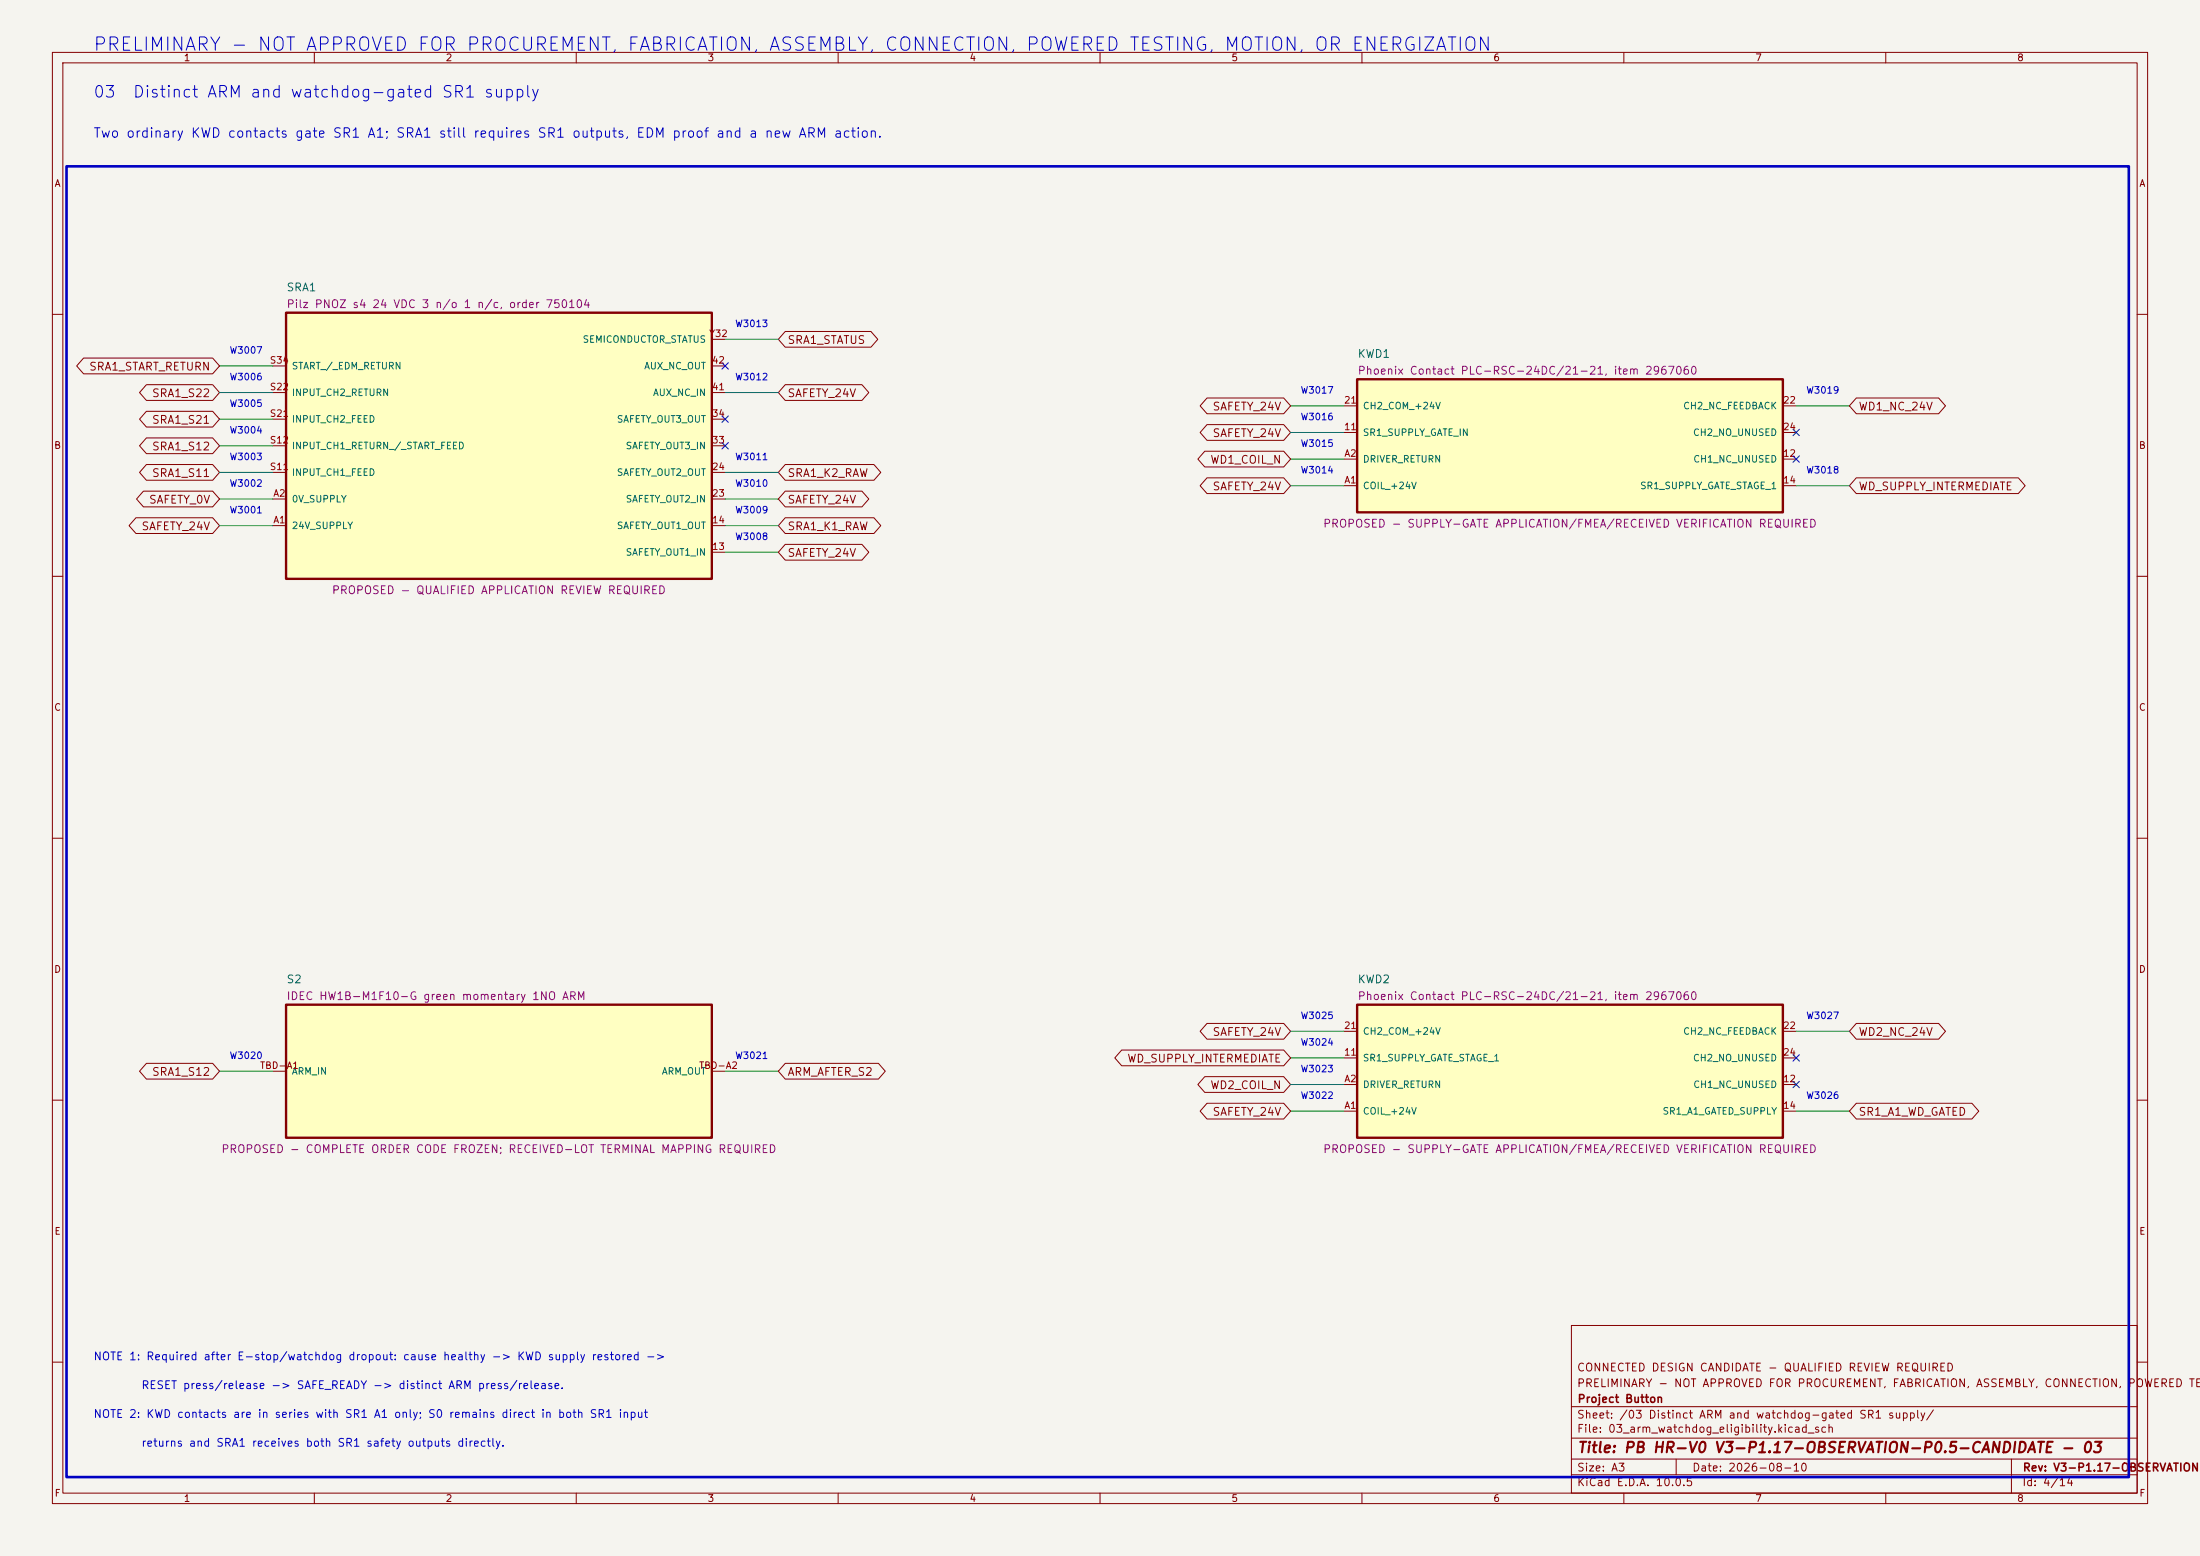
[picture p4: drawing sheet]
(kicad_sch
 (version 20250114) (generator "eeschema") (generator_version "10.0") (paper "A3")
 (title_block (title "PB HR-V0 V3-P1.17-OBSERVATION-P0.5-CANDIDATE - 03") (date "2026-08-10") (rev "V3-P1.17-OBSERVATION-P0.5-CANDIDATE")
  (company "Project Button") (comment 1 "PRELIMINARY - NOT APPROVED FOR PROCUREMENT, FABRICATION, ASSEMBLY, CONNECTION, POWERED TESTING, MOTION, OR ENERGIZATION") (comment 2 "CONNECTED DESIGN CANDIDATE - QUALIFIED REVIEW REQUIRED"))
 (lib_symbols (symbol "PBV3:SRA1"
   (pin_names (offset 1.016)) (exclude_from_sim no) (in_bom yes) (on_board yes)
   (property "Reference" "SRA1" (at -40.64 -29.40 0) (effects (font (size 1.50 1.50)) (justify left bottom)))
   (property "Value" "Pilz PNOZ s4 24 VDC 3 n/o 1 n/c, order 750104" (at 0.00 0.00 0) (effects (font (size 1.50 1.50)) (hide yes)))
   (property "Footprint" "" (at 0.00 0.00 0) (effects (font (size 1.50 1.50)) (hide yes)))
   (property "Datasheet" "https://www.pilz.com/en-INT/eshop/product/750104" (at 0.00 0.00 0) (effects (font (size 1.50 1.50)) (hide yes)))
   (property "Description" "Final ARM and external-device-monitoring relay. Mode: short-cross detection plus monitored start on falling edge; seal and inspect selector with power removed." (at 0.00 0.00 0) (effects (font (size 1.50 1.50)) (hide yes)))
   (property "Status" "PROPOSED - QUALIFIED APPLICATION REVIEW REQUIRED" (at 0.00 28.40 0) (effects (font (size 1.50 1.50)) (justify bottom)))
   (property "Evidence" "Pilz operating manual 21396-EN-23; PDF metadata 2026-06-17; portal file 2026-06-22; SHA-256 4B6E4768CEFAEDAF54F006347D32A8A04964B59A16F3616D8AC43698D3626BB4; terminals and timing rechecked 2026-08-08." (at 0.00 0.00 0) (effects (font (size 1.50 1.50)) (hide yes)))
   (property "Display" "Pilz PNOZ s4 24 VDC 3 n/o 1 n/c, order 750104" (at -40.64 -26.20 0) (effects (font (size 1.50 1.50)) (justify left bottom)))
   (symbol "SRA1_0_1"
    (rectangle (start -40.64 -25.40) (end 40.64 25.40) (stroke (width 0.45) (type solid)) (fill (type background))))
   (symbol "SRA1_1_1" (pin passive line (at -43.18 -15.24 0) (length 2.54) (name "24V SUPPLY" (effects (font (size 1.27 1.27)))) (number "A1" (effects (font (size 1.27 1.27))))) (pin passive line (at -43.18 -10.16 0) (length 2.54) (name "0V SUPPLY" (effects (font (size 1.27 1.27)))) (number "A2" (effects (font (size 1.27 1.27))))) (pin passive line (at -43.18 -5.08 0) (length 2.54) (name "INPUT CH1 FEED" (effects (font (size 1.27 1.27)))) (number "S11" (effects (font (size 1.27 1.27))))) (pin passive line (at -43.18 0.00 0) (length 2.54) (name "INPUT CH1 RETURN / START FEED" (effects (font (size 1.27 1.27)))) (number "S12" (effects (font (size 1.27 1.27))))) (pin passive line (at -43.18 5.08 0) (length 2.54) (name "INPUT CH2 FEED" (effects (font (size 1.27 1.27)))) (number "S21" (effects (font (size 1.27 1.27))))) (pin passive line (at -43.18 10.16 0) (length 2.54) (name "INPUT CH2 RETURN" (effects (font (size 1.27 1.27)))) (number "S22" (effects (font (size 1.27 1.27))))) (pin passive line (at -43.18 15.24 0) (length 2.54) (name "START / EDM RETURN" (effects (font (size 1.27 1.27)))) (number "S34" (effects (font (size 1.27 1.27))))) (pin passive line (at 43.18 -20.32 180) (length 2.54) (name "SAFETY OUT1 IN" (effects (font (size 1.27 1.27)))) (number "13" (effects (font (size 1.27 1.27))))) (pin passive line (at 43.18 -15.24 180) (length 2.54) (name "SAFETY OUT1 OUT" (effects (font (size 1.27 1.27)))) (number "14" (effects (font (size 1.27 1.27))))) (pin passive line (at 43.18 -10.16 180) (length 2.54) (name "SAFETY OUT2 IN" (effects (font (size 1.27 1.27)))) (number "23" (effects (font (size 1.27 1.27))))) (pin passive line (at 43.18 -5.08 180) (length 2.54) (name "SAFETY OUT2 OUT" (effects (font (size 1.27 1.27)))) (number "24" (effects (font (size 1.27 1.27))))) (pin passive line (at 43.18 0.00 180) (length 2.54) (name "SAFETY OUT3 IN" (effects (font (size 1.27 1.27)))) (number "33" (effects (font (size 1.27 1.27))))) (pin passive line (at 43.18 5.08 180) (length 2.54) (name "SAFETY OUT3 OUT" (effects (font (size 1.27 1.27)))) (number "34" (effects (font (size 1.27 1.27))))) (pin passive line (at 43.18 10.16 180) (length 2.54) (name "AUX NC IN" (effects (font (size 1.27 1.27)))) (number "41" (effects (font (size 1.27 1.27))))) (pin passive line (at 43.18 15.24 180) (length 2.54) (name "AUX NC OUT" (effects (font (size 1.27 1.27)))) (number "42" (effects (font (size 1.27 1.27))))) (pin passive line (at 43.18 20.32 180) (length 2.54) (name "SEMICONDUCTOR STATUS" (effects (font (size 1.27 1.27)))) (number "Y32" (effects (font (size 1.27 1.27))))))
   (embedded_fonts no))
(symbol "PBV3:KWD1"
   (pin_names (offset 1.016)) (exclude_from_sim no) (in_bom yes) (on_board yes)
   (property "Reference" "KWD1" (at -40.64 -16.70 0) (effects (font (size 1.50 1.50)) (justify left bottom)))
   (property "Value" "Phoenix Contact PLC-RSC-24DC/21-21, item 2967060" (at 0.00 0.00 0) (effects (font (size 1.50 1.50)) (hide yes)))
   (property "Footprint" "" (at 0.00 0.00 0) (effects (font (size 1.50 1.50)) (hide yes)))
   (property "Datasheet" "https://www.phoenixcontact.com/en-pc/products/relay-module-plc-rsc-24dc-21-21-2967060?type=pdf" (at 0.00 0.00 0) (effects (font (size 1.50 1.50)) (hide yes)))
   (property "Description" "First ordinary watchdog supply-gate stage. Its 11-14 NO contact is in series with KWD2 before SR1:A1 and is not in an E-stop input loop. A welded or internally bypassed contact can defeat only this diagnostic stage, not bridge S0. Ordinary relay, not force-guided and not safety-rated; no PL/SIL credit. Received terminal identity, 2.5 W steady/0.5 A 5 ms PNOZ supply-load switching, polarity, continuity, wear and fault tests remain open." (at 0.00 0.00 0) (effects (font (size 1.50 1.50)) (hide yes)))
   (property "Status" "PROPOSED - SUPPLY-GATE APPLICATION/FMEA/RECEIVED VERIFICATION REQUIRED" (at 0.00 15.70 0) (effects (font (size 1.50 1.50)) (justify bottom)))
   (property "Evidence" "Official product PDF generated 2026-08-04; data-maintenance date 2026-04-01. Circuit diagram identifies A1/A2, 11-12-14 and 21-22-24; 24 VDC, 18 mA typical, 8 ms pickup, 10 ms release." (at 0.00 0.00 0) (effects (font (size 1.50 1.50)) (hide yes)))
   (property "Display" "Phoenix Contact PLC-RSC-24DC/21-21, item 2967060" (at -40.64 -13.50 0) (effects (font (size 1.50 1.50)) (justify left bottom)))
   (symbol "KWD1_0_1"
    (rectangle (start -40.64 -12.70) (end 40.64 12.70) (stroke (width 0.45) (type solid)) (fill (type background))))
   (symbol "KWD1_1_1" (pin passive line (at -43.18 -7.62 0) (length 2.54) (name "COIL +24V" (effects (font (size 1.27 1.27)))) (number "A1" (effects (font (size 1.27 1.27))))) (pin passive line (at -43.18 -2.54 0) (length 2.54) (name "DRIVER RETURN" (effects (font (size 1.27 1.27)))) (number "A2" (effects (font (size 1.27 1.27))))) (pin passive line (at -43.18 2.54 0) (length 2.54) (name "SR1 SUPPLY GATE IN" (effects (font (size 1.27 1.27)))) (number "11" (effects (font (size 1.27 1.27))))) (pin passive line (at -43.18 7.62 0) (length 2.54) (name "CH2 COM +24V" (effects (font (size 1.27 1.27)))) (number "21" (effects (font (size 1.27 1.27))))) (pin passive line (at 43.18 -7.62 180) (length 2.54) (name "SR1 SUPPLY GATE STAGE 1" (effects (font (size 1.27 1.27)))) (number "14" (effects (font (size 1.27 1.27))))) (pin passive line (at 43.18 -2.54 180) (length 2.54) (name "CH1 NC UNUSED" (effects (font (size 1.27 1.27)))) (number "12" (effects (font (size 1.27 1.27))))) (pin passive line (at 43.18 2.54 180) (length 2.54) (name "CH2 NO UNUSED" (effects (font (size 1.27 1.27)))) (number "24" (effects (font (size 1.27 1.27))))) (pin passive line (at 43.18 7.62 180) (length 2.54) (name "CH2 NC FEEDBACK" (effects (font (size 1.27 1.27)))) (number "22" (effects (font (size 1.27 1.27))))))
   (embedded_fonts no))
(symbol "PBV3:S2"
   (pin_names (offset 1.016)) (exclude_from_sim no) (in_bom yes) (on_board yes)
   (property "Reference" "S2" (at -40.64 -16.70 0) (effects (font (size 1.50 1.50)) (justify left bottom)))
   (property "Value" "IDEC HW1B-M1F10-G green momentary 1NO ARM" (at 0.00 0.00 0) (effects (font (size 1.50 1.50)) (hide yes)))
   (property "Footprint" "" (at 0.00 0.00 0) (effects (font (size 1.50 1.50)) (hide yes)))
   (property "Datasheet" "https://www.idec.com/en-us/switches-indicator-lights/switches-pushbuttons/pushbuttons-pilot-lights/hw-22mm-heavy-duty/hw1b-m1f10-g" (at 0.00 0.00 0) (effects (font (size 1.50 1.50)) (hide yes)))
   (property "Description" "Exact green flush momentary 1NO screw-terminal complete assembly is frozen for ARM, distinct from black RESET. IDEC states that old and redesigned HW assemblies can ship under the same complete order code during the transition that began 2026-06-15, and the live product-page BOM returned no component detail on 2026-08-07. Do not copy legacy or push-in terminal numbers. Record the received design, underside orientation, molded terminal marks and released/pressed continuity before replacing either TBD terminal. The panel shall carry the explicit ARM legend; ARM must actuate and release after every safety dropout." (at 0.00 0.00 0) (effects (font (size 1.50 1.50)) (hide yes)))
   (property "Status" "PROPOSED - COMPLETE ORDER CODE FROZEN; RECEIVED-LOT TERMINAL MAPPING REQUIRED" (at 0.00 15.70 0) (effects (font (size 1.50 1.50)) (justify bottom)))
   (property "Evidence" "IDEC US product page and HW Series Catalog_Screw dated 2026-07-23 plus IDEC HW specification-change notice dated 2026-07-14; live page/BOM rechecked 2026-08-07." (at 0.00 0.00 0) (effects (font (size 1.50 1.50)) (hide yes)))
   (property "Display" "IDEC HW1B-M1F10-G green momentary 1NO ARM" (at -40.64 -13.50 0) (effects (font (size 1.50 1.50)) (justify left bottom)))
   (symbol "S2_0_1"
    (rectangle (start -40.64 -12.70) (end 40.64 12.70) (stroke (width 0.45) (type solid)) (fill (type background))))
   (symbol "S2_1_1" (pin passive line (at -43.18 0.00 0) (length 2.54) (name "ARM IN" (effects (font (size 1.27 1.27)))) (number "TBD-A1" (effects (font (size 1.27 1.27))))) (pin passive line (at 43.18 0.00 180) (length 2.54) (name "ARM OUT" (effects (font (size 1.27 1.27)))) (number "TBD-A2" (effects (font (size 1.27 1.27))))))
   (embedded_fonts no))
(symbol "PBV3:KWD2"
   (pin_names (offset 1.016)) (exclude_from_sim no) (in_bom yes) (on_board yes)
   (property "Reference" "KWD2" (at -40.64 -16.70 0) (effects (font (size 1.50 1.50)) (justify left bottom)))
   (property "Value" "Phoenix Contact PLC-RSC-24DC/21-21, item 2967060" (at 0.00 0.00 0) (effects (font (size 1.50 1.50)) (hide yes)))
   (property "Footprint" "" (at 0.00 0.00 0) (effects (font (size 1.50 1.50)) (hide yes)))
   (property "Datasheet" "https://www.phoenixcontact.com/en-pc/products/relay-module-plc-rsc-24dc-21-21-2967060?type=pdf" (at 0.00 0.00 0) (effects (font (size 1.50 1.50)) (hide yes)))
   (property "Description" "Second ordinary watchdog supply-gate stage. Its 11-14 NO contact completes SR1:A1 supply only after KWD1. A welded or internally bypassed contact can defeat the diagnostic gate but cannot bridge either S0 input contact. Exact terminals follow the official circuit diagram; PNOZ supply inrush/contact duty, received verification and common controller/supply failures remain open. No PL/SIL credit." (at 0.00 0.00 0) (effects (font (size 1.50 1.50)) (hide yes)))
   (property "Status" "PROPOSED - SUPPLY-GATE APPLICATION/FMEA/RECEIVED VERIFICATION REQUIRED" (at 0.00 15.70 0) (effects (font (size 1.50 1.50)) (justify bottom)))
   (property "Evidence" "Official product PDF generated 2026-08-04; data-maintenance date 2026-04-01." (at 0.00 0.00 0) (effects (font (size 1.50 1.50)) (hide yes)))
   (property "Display" "Phoenix Contact PLC-RSC-24DC/21-21, item 2967060" (at -40.64 -13.50 0) (effects (font (size 1.50 1.50)) (justify left bottom)))
   (symbol "KWD2_0_1"
    (rectangle (start -40.64 -12.70) (end 40.64 12.70) (stroke (width 0.45) (type solid)) (fill (type background))))
   (symbol "KWD2_1_1" (pin passive line (at -43.18 -7.62 0) (length 2.54) (name "COIL +24V" (effects (font (size 1.27 1.27)))) (number "A1" (effects (font (size 1.27 1.27))))) (pin passive line (at -43.18 -2.54 0) (length 2.54) (name "DRIVER RETURN" (effects (font (size 1.27 1.27)))) (number "A2" (effects (font (size 1.27 1.27))))) (pin passive line (at -43.18 2.54 0) (length 2.54) (name "SR1 SUPPLY GATE STAGE 1" (effects (font (size 1.27 1.27)))) (number "11" (effects (font (size 1.27 1.27))))) (pin passive line (at -43.18 7.62 0) (length 2.54) (name "CH2 COM +24V" (effects (font (size 1.27 1.27)))) (number "21" (effects (font (size 1.27 1.27))))) (pin passive line (at 43.18 -7.62 180) (length 2.54) (name "SR1 A1 GATED SUPPLY" (effects (font (size 1.27 1.27)))) (number "14" (effects (font (size 1.27 1.27))))) (pin passive line (at 43.18 -2.54 180) (length 2.54) (name "CH1 NC UNUSED" (effects (font (size 1.27 1.27)))) (number "12" (effects (font (size 1.27 1.27))))) (pin passive line (at 43.18 2.54 180) (length 2.54) (name "CH2 NO UNUSED" (effects (font (size 1.27 1.27)))) (number "24" (effects (font (size 1.27 1.27))))) (pin passive line (at 43.18 7.62 180) (length 2.54) (name "CH2 NC FEEDBACK" (effects (font (size 1.27 1.27)))) (number "22" (effects (font (size 1.27 1.27))))))
   (embedded_fonts no)))
 (text "PRELIMINARY - NOT APPROVED FOR PROCUREMENT, FABRICATION, ASSEMBLY, CONNECTION, POWERED TESTING, MOTION, OR ENERGIZATION" (exclude_from_sim no) (at 17.78 10.16 0) (effects (font (size 2.54 2.54)) (justify left bottom))) (text "03  Distinct ARM and watchdog-gated SR1 supply" (exclude_from_sim no) (at 17.78 19.05 0) (effects (font (size 2.20 2.20)) (justify left bottom))) (text "Two ordinary KWD contacts gate SR1 A1; SRA1 still requires SR1 outputs, EDM proof and a new ARM action." (exclude_from_sim no) (at 17.78 26.67 0) (effects (font (size 1.80 1.80)) (justify left bottom))) (rectangle (start 12.70 31.75) (end 406.40 281.94) (stroke (width 0.50) (type solid)) (fill (type none))) (wire (pts (xy 52.07 100.33) (xy 41.91 100.33)) (stroke (width 0) (type default)))
(global_label "SAFETY_24V" (shape bidirectional) (at 41.91 100.33 180) (fields_autoplaced yes) (effects (font (size 1.50 1.50)) (justify right))
    (property "Intersheetrefs" "${INTERSHEET_REFS}" (at 41.91 102.87 0) (effects (font (size 1.27 1.27)) (hide yes))))
(text "W3001" (exclude_from_sim no) (at 46.99 98.33 0) (effects (font (size 1.27 1.27)) (justify bottom)))
(wire (pts (xy 52.07 95.25) (xy 41.91 95.25)) (stroke (width 0) (type default)))
(global_label "SAFETY_0V" (shape bidirectional) (at 41.91 95.25 180) (fields_autoplaced yes) (effects (font (size 1.50 1.50)) (justify right))
    (property "Intersheetrefs" "${INTERSHEET_REFS}" (at 41.91 97.79 0) (effects (font (size 1.27 1.27)) (hide yes))))
(text "W3002" (exclude_from_sim no) (at 46.99 93.25 0) (effects (font (size 1.27 1.27)) (justify bottom)))
(wire (pts (xy 52.07 90.17) (xy 41.91 90.17)) (stroke (width 0) (type default)))
(global_label "SRA1_S11" (shape bidirectional) (at 41.91 90.17 180) (fields_autoplaced yes) (effects (font (size 1.50 1.50)) (justify right))
    (property "Intersheetrefs" "${INTERSHEET_REFS}" (at 41.91 92.71 0) (effects (font (size 1.27 1.27)) (hide yes))))
(text "W3003" (exclude_from_sim no) (at 46.99 88.17 0) (effects (font (size 1.27 1.27)) (justify bottom)))
(wire (pts (xy 52.07 85.09) (xy 41.91 85.09)) (stroke (width 0) (type default)))
(global_label "SRA1_S12" (shape bidirectional) (at 41.91 85.09 180) (fields_autoplaced yes) (effects (font (size 1.50 1.50)) (justify right))
    (property "Intersheetrefs" "${INTERSHEET_REFS}" (at 41.91 87.63 0) (effects (font (size 1.27 1.27)) (hide yes))))
(text "W3004" (exclude_from_sim no) (at 46.99 83.09 0) (effects (font (size 1.27 1.27)) (justify bottom)))
(wire (pts (xy 52.07 80.01) (xy 41.91 80.01)) (stroke (width 0) (type default)))
(global_label "SRA1_S21" (shape bidirectional) (at 41.91 80.01 180) (fields_autoplaced yes) (effects (font (size 1.50 1.50)) (justify right))
    (property "Intersheetrefs" "${INTERSHEET_REFS}" (at 41.91 82.55 0) (effects (font (size 1.27 1.27)) (hide yes))))
(text "W3005" (exclude_from_sim no) (at 46.99 78.01 0) (effects (font (size 1.27 1.27)) (justify bottom)))
(wire (pts (xy 52.07 74.93) (xy 41.91 74.93)) (stroke (width 0) (type default)))
(global_label "SRA1_S22" (shape bidirectional) (at 41.91 74.93 180) (fields_autoplaced yes) (effects (font (size 1.50 1.50)) (justify right))
    (property "Intersheetrefs" "${INTERSHEET_REFS}" (at 41.91 77.47 0) (effects (font (size 1.27 1.27)) (hide yes))))
(text "W3006" (exclude_from_sim no) (at 46.99 72.93 0) (effects (font (size 1.27 1.27)) (justify bottom)))
(wire (pts (xy 52.07 69.85) (xy 41.91 69.85)) (stroke (width 0) (type default)))
(global_label "SRA1_START_RETURN" (shape bidirectional) (at 41.91 69.85 180) (fields_autoplaced yes) (effects (font (size 1.50 1.50)) (justify right))
    (property "Intersheetrefs" "${INTERSHEET_REFS}" (at 41.91 72.39 0) (effects (font (size 1.27 1.27)) (hide yes))))
(text "W3007" (exclude_from_sim no) (at 46.99 67.85 0) (effects (font (size 1.27 1.27)) (justify bottom)))
(wire (pts (xy 138.43 105.41) (xy 148.59 105.41)) (stroke (width 0) (type default)))
(global_label "SAFETY_24V" (shape bidirectional) (at 148.59 105.41 0) (fields_autoplaced yes) (effects (font (size 1.50 1.50)) (justify left))
    (property "Intersheetrefs" "${INTERSHEET_REFS}" (at 148.59 107.95 0) (effects (font (size 1.27 1.27)) (hide yes))))
(text "W3008" (exclude_from_sim no) (at 143.51 103.41 0) (effects (font (size 1.27 1.27)) (justify bottom)))
(wire (pts (xy 138.43 100.33) (xy 148.59 100.33)) (stroke (width 0) (type default)))
(global_label "SRA1_K1_RAW" (shape bidirectional) (at 148.59 100.33 0) (fields_autoplaced yes) (effects (font (size 1.50 1.50)) (justify left))
    (property "Intersheetrefs" "${INTERSHEET_REFS}" (at 148.59 102.87 0) (effects (font (size 1.27 1.27)) (hide yes))))
(text "W3009" (exclude_from_sim no) (at 143.51 98.33 0) (effects (font (size 1.27 1.27)) (justify bottom)))
(wire (pts (xy 138.43 95.25) (xy 148.59 95.25)) (stroke (width 0) (type default)))
(global_label "SAFETY_24V" (shape bidirectional) (at 148.59 95.25 0) (fields_autoplaced yes) (effects (font (size 1.50 1.50)) (justify left))
    (property "Intersheetrefs" "${INTERSHEET_REFS}" (at 148.59 97.79 0) (effects (font (size 1.27 1.27)) (hide yes))))
(text "W3010" (exclude_from_sim no) (at 143.51 93.25 0) (effects (font (size 1.27 1.27)) (justify bottom)))
(wire (pts (xy 138.43 90.17) (xy 148.59 90.17)) (stroke (width 0) (type default)))
(global_label "SRA1_K2_RAW" (shape bidirectional) (at 148.59 90.17 0) (fields_autoplaced yes) (effects (font (size 1.50 1.50)) (justify left))
    (property "Intersheetrefs" "${INTERSHEET_REFS}" (at 148.59 92.71 0) (effects (font (size 1.27 1.27)) (hide yes))))
(text "W3011" (exclude_from_sim no) (at 143.51 88.17 0) (effects (font (size 1.27 1.27)) (justify bottom)))
(no_connect (at 138.43 85.09))
(no_connect (at 138.43 80.01))
(wire (pts (xy 138.43 74.93) (xy 148.59 74.93)) (stroke (width 0) (type default)))
(global_label "SAFETY_24V" (shape bidirectional) (at 148.59 74.93 0) (fields_autoplaced yes) (effects (font (size 1.50 1.50)) (justify left))
    (property "Intersheetrefs" "${INTERSHEET_REFS}" (at 148.59 77.47 0) (effects (font (size 1.27 1.27)) (hide yes))))
(text "W3012" (exclude_from_sim no) (at 143.51 72.93 0) (effects (font (size 1.27 1.27)) (justify bottom)))
(no_connect (at 138.43 69.85))
(wire (pts (xy 138.43 64.77) (xy 148.59 64.77)) (stroke (width 0) (type default)))
(global_label "SRA1_STATUS" (shape bidirectional) (at 148.59 64.77 0) (fields_autoplaced yes) (effects (font (size 1.50 1.50)) (justify left))
    (property "Intersheetrefs" "${INTERSHEET_REFS}" (at 148.59 67.31 0) (effects (font (size 1.27 1.27)) (hide yes))))
(text "W3013" (exclude_from_sim no) (at 143.51 62.77 0) (effects (font (size 1.27 1.27)) (justify bottom))) (wire (pts (xy 256.54 92.71) (xy 246.38 92.71)) (stroke (width 0) (type default)))
(global_label "SAFETY_24V" (shape bidirectional) (at 246.38 92.71 180) (fields_autoplaced yes) (effects (font (size 1.50 1.50)) (justify right))
    (property "Intersheetrefs" "${INTERSHEET_REFS}" (at 246.38 95.25 0) (effects (font (size 1.27 1.27)) (hide yes))))
(text "W3014" (exclude_from_sim no) (at 251.46 90.71 0) (effects (font (size 1.27 1.27)) (justify bottom)))
(wire (pts (xy 256.54 87.63) (xy 246.38 87.63)) (stroke (width 0) (type default)))
(global_label "WD1_COIL_N" (shape bidirectional) (at 246.38 87.63 180) (fields_autoplaced yes) (effects (font (size 1.50 1.50)) (justify right))
    (property "Intersheetrefs" "${INTERSHEET_REFS}" (at 246.38 90.17 0) (effects (font (size 1.27 1.27)) (hide yes))))
(text "W3015" (exclude_from_sim no) (at 251.46 85.63 0) (effects (font (size 1.27 1.27)) (justify bottom)))
(wire (pts (xy 256.54 82.55) (xy 246.38 82.55)) (stroke (width 0) (type default)))
(global_label "SAFETY_24V" (shape bidirectional) (at 246.38 82.55 180) (fields_autoplaced yes) (effects (font (size 1.50 1.50)) (justify right))
    (property "Intersheetrefs" "${INTERSHEET_REFS}" (at 246.38 85.09 0) (effects (font (size 1.27 1.27)) (hide yes))))
(text "W3016" (exclude_from_sim no) (at 251.46 80.55 0) (effects (font (size 1.27 1.27)) (justify bottom)))
(wire (pts (xy 256.54 77.47) (xy 246.38 77.47)) (stroke (width 0) (type default)))
(global_label "SAFETY_24V" (shape bidirectional) (at 246.38 77.47 180) (fields_autoplaced yes) (effects (font (size 1.50 1.50)) (justify right))
    (property "Intersheetrefs" "${INTERSHEET_REFS}" (at 246.38 80.01 0) (effects (font (size 1.27 1.27)) (hide yes))))
(text "W3017" (exclude_from_sim no) (at 251.46 75.47 0) (effects (font (size 1.27 1.27)) (justify bottom)))
(wire (pts (xy 342.90 92.71) (xy 353.06 92.71)) (stroke (width 0) (type default)))
(global_label "WD_SUPPLY_INTERMEDIATE" (shape bidirectional) (at 353.06 92.71 0) (fields_autoplaced yes) (effects (font (size 1.50 1.50)) (justify left))
    (property "Intersheetrefs" "${INTERSHEET_REFS}" (at 353.06 95.25 0) (effects (font (size 1.27 1.27)) (hide yes))))
(text "W3018" (exclude_from_sim no) (at 347.98 90.71 0) (effects (font (size 1.27 1.27)) (justify bottom)))
(no_connect (at 342.90 87.63))
(no_connect (at 342.90 82.55))
(wire (pts (xy 342.90 77.47) (xy 353.06 77.47)) (stroke (width 0) (type default)))
(global_label "WD1_NC_24V" (shape bidirectional) (at 353.06 77.47 0) (fields_autoplaced yes) (effects (font (size 1.50 1.50)) (justify left))
    (property "Intersheetrefs" "${INTERSHEET_REFS}" (at 353.06 80.01 0) (effects (font (size 1.27 1.27)) (hide yes))))
(text "W3019" (exclude_from_sim no) (at 347.98 75.47 0) (effects (font (size 1.27 1.27)) (justify bottom))) (wire (pts (xy 52.07 204.47) (xy 41.91 204.47)) (stroke (width 0) (type default)))
(global_label "SRA1_S12" (shape bidirectional) (at 41.91 204.47 180) (fields_autoplaced yes) (effects (font (size 1.50 1.50)) (justify right))
    (property "Intersheetrefs" "${INTERSHEET_REFS}" (at 41.91 207.01 0) (effects (font (size 1.27 1.27)) (hide yes))))
(text "W3020" (exclude_from_sim no) (at 46.99 202.47 0) (effects (font (size 1.27 1.27)) (justify bottom)))
(wire (pts (xy 138.43 204.47) (xy 148.59 204.47)) (stroke (width 0) (type default)))
(global_label "ARM_AFTER_S2" (shape bidirectional) (at 148.59 204.47 0) (fields_autoplaced yes) (effects (font (size 1.50 1.50)) (justify left))
    (property "Intersheetrefs" "${INTERSHEET_REFS}" (at 148.59 207.01 0) (effects (font (size 1.27 1.27)) (hide yes))))
(text "W3021" (exclude_from_sim no) (at 143.51 202.47 0) (effects (font (size 1.27 1.27)) (justify bottom))) (wire (pts (xy 256.54 212.09) (xy 246.38 212.09)) (stroke (width 0) (type default)))
(global_label "SAFETY_24V" (shape bidirectional) (at 246.38 212.09 180) (fields_autoplaced yes) (effects (font (size 1.50 1.50)) (justify right))
    (property "Intersheetrefs" "${INTERSHEET_REFS}" (at 246.38 214.63 0) (effects (font (size 1.27 1.27)) (hide yes))))
(text "W3022" (exclude_from_sim no) (at 251.46 210.09 0) (effects (font (size 1.27 1.27)) (justify bottom)))
(wire (pts (xy 256.54 207.01) (xy 246.38 207.01)) (stroke (width 0) (type default)))
(global_label "WD2_COIL_N" (shape bidirectional) (at 246.38 207.01 180) (fields_autoplaced yes) (effects (font (size 1.50 1.50)) (justify right))
    (property "Intersheetrefs" "${INTERSHEET_REFS}" (at 246.38 209.55 0) (effects (font (size 1.27 1.27)) (hide yes))))
(text "W3023" (exclude_from_sim no) (at 251.46 205.01 0) (effects (font (size 1.27 1.27)) (justify bottom)))
(wire (pts (xy 256.54 201.93) (xy 246.38 201.93)) (stroke (width 0) (type default)))
(global_label "WD_SUPPLY_INTERMEDIATE" (shape bidirectional) (at 246.38 201.93 180) (fields_autoplaced yes) (effects (font (size 1.50 1.50)) (justify right))
    (property "Intersheetrefs" "${INTERSHEET_REFS}" (at 246.38 204.47 0) (effects (font (size 1.27 1.27)) (hide yes))))
(text "W3024" (exclude_from_sim no) (at 251.46 199.93 0) (effects (font (size 1.27 1.27)) (justify bottom)))
(wire (pts (xy 256.54 196.85) (xy 246.38 196.85)) (stroke (width 0) (type default)))
(global_label "SAFETY_24V" (shape bidirectional) (at 246.38 196.85 180) (fields_autoplaced yes) (effects (font (size 1.50 1.50)) (justify right))
    (property "Intersheetrefs" "${INTERSHEET_REFS}" (at 246.38 199.39 0) (effects (font (size 1.27 1.27)) (hide yes))))
(text "W3025" (exclude_from_sim no) (at 251.46 194.85 0) (effects (font (size 1.27 1.27)) (justify bottom)))
(wire (pts (xy 342.90 212.09) (xy 353.06 212.09)) (stroke (width 0) (type default)))
(global_label "SR1_A1_WD_GATED" (shape bidirectional) (at 353.06 212.09 0) (fields_autoplaced yes) (effects (font (size 1.50 1.50)) (justify left))
    (property "Intersheetrefs" "${INTERSHEET_REFS}" (at 353.06 214.63 0) (effects (font (size 1.27 1.27)) (hide yes))))
(text "W3026" (exclude_from_sim no) (at 347.98 210.09 0) (effects (font (size 1.27 1.27)) (justify bottom)))
(no_connect (at 342.90 207.01))
(no_connect (at 342.90 201.93))
(wire (pts (xy 342.90 196.85) (xy 353.06 196.85)) (stroke (width 0) (type default)))
(global_label "WD2_NC_24V" (shape bidirectional) (at 353.06 196.85 0) (fields_autoplaced yes) (effects (font (size 1.50 1.50)) (justify left))
    (property "Intersheetrefs" "${INTERSHEET_REFS}" (at 353.06 199.39 0) (effects (font (size 1.27 1.27)) (hide yes))))
(text "W3027" (exclude_from_sim no) (at 347.98 194.85 0) (effects (font (size 1.27 1.27)) (justify bottom))) (text "NOTE 1: Required after E-stop/watchdog dropout: cause healthy -> KWD supply restored ->" (exclude_from_sim no) (at 17.78 260.00 0) (effects (font (size 1.50 1.50)) (justify left bottom))) (text "        RESET press/release -> SAFE_READY -> distinct ARM press/release." (exclude_from_sim no) (at 17.78 265.50 0) (effects (font (size 1.50 1.50)) (justify left bottom))) (text "NOTE 2: KWD contacts are in series with SR1 A1 only; S0 remains direct in both SR1 input" (exclude_from_sim no) (at 17.78 271.00 0) (effects (font (size 1.50 1.50)) (justify left bottom))) (text "        returns and SRA1 receives both SR1 safety outputs directly." (exclude_from_sim no) (at 17.78 276.50 0) (effects (font (size 1.50 1.50)) (justify left bottom)))
 (symbol
   (lib_id "PBV3:SRA1") (at 95.25 85.09 0) (unit 1) (exclude_from_sim no) (in_bom yes) (on_board yes) (dnp no)
   (property "Reference" "SRA1" (at 54.61 55.69 0) (effects (font (size 1.50 1.50)) (justify left bottom)))
   (property "Value" "Pilz PNOZ s4 24 VDC 3 n/o 1 n/c, order 750104" (at 95.25 85.09 0) (effects (font (size 1.50 1.50)) (hide yes)))
   (property "Footprint" "" (at 95.25 85.09 0) (effects (font (size 1.50 1.50)) (hide yes)))
   (property "Datasheet" "https://www.pilz.com/en-INT/eshop/product/750104" (at 95.25 85.09 0) (effects (font (size 1.50 1.50)) (hide yes)))
   (property "Description" "Final ARM and external-device-monitoring relay. Mode: short-cross detection plus monitored start on falling edge; seal and inspect selector with power removed." (at 95.25 85.09 0) (effects (font (size 1.50 1.50)) (hide yes)))
   (property "Status" "PROPOSED - QUALIFIED APPLICATION REVIEW REQUIRED" (at 95.25 113.49 0) (effects (font (size 1.50 1.50)) (justify bottom)))
   (property "Evidence" "Pilz operating manual 21396-EN-23; PDF metadata 2026-06-17; portal file 2026-06-22; SHA-256 4B6E4768CEFAEDAF54F006347D32A8A04964B59A16F3616D8AC43698D3626BB4; terminals and timing rechecked 2026-08-08." (at 95.25 85.09 0) (effects (font (size 1.50 1.50)) (hide yes)))
   (property "Display" "Pilz PNOZ s4 24 VDC 3 n/o 1 n/c, order 750104" (at 54.61 58.89 0) (effects (font (size 1.50 1.50)) (justify left bottom))) (pin "A1") (pin "A2") (pin "S11") (pin "S12") (pin "S21") (pin "S22") (pin "S34") (pin "13") (pin "14") (pin "23") (pin "24") (pin "33") (pin "34") (pin "41") (pin "42") (pin "Y32"))
(symbol
   (lib_id "PBV3:KWD1") (at 299.72 85.09 0) (unit 1) (exclude_from_sim no) (in_bom yes) (on_board yes) (dnp no)
   (property "Reference" "KWD1" (at 259.08 68.39 0) (effects (font (size 1.50 1.50)) (justify left bottom)))
   (property "Value" "Phoenix Contact PLC-RSC-24DC/21-21, item 2967060" (at 299.72 85.09 0) (effects (font (size 1.50 1.50)) (hide yes)))
   (property "Footprint" "" (at 299.72 85.09 0) (effects (font (size 1.50 1.50)) (hide yes)))
   (property "Datasheet" "https://www.phoenixcontact.com/en-pc/products/relay-module-plc-rsc-24dc-21-21-2967060?type=pdf" (at 299.72 85.09 0) (effects (font (size 1.50 1.50)) (hide yes)))
   (property "Description" "First ordinary watchdog supply-gate stage. Its 11-14 NO contact is in series with KWD2 before SR1:A1 and is not in an E-stop input loop. A welded or internally bypassed contact can defeat only this diagnostic stage, not bridge S0. Ordinary relay, not force-guided and not safety-rated; no PL/SIL credit. Received terminal identity, 2.5 W steady/0.5 A 5 ms PNOZ supply-load switching, polarity, continuity, wear and fault tests remain open." (at 299.72 85.09 0) (effects (font (size 1.50 1.50)) (hide yes)))
   (property "Status" "PROPOSED - SUPPLY-GATE APPLICATION/FMEA/RECEIVED VERIFICATION REQUIRED" (at 299.72 100.79 0) (effects (font (size 1.50 1.50)) (justify bottom)))
   (property "Evidence" "Official product PDF generated 2026-08-04; data-maintenance date 2026-04-01. Circuit diagram identifies A1/A2, 11-12-14 and 21-22-24; 24 VDC, 18 mA typical, 8 ms pickup, 10 ms release." (at 299.72 85.09 0) (effects (font (size 1.50 1.50)) (hide yes)))
   (property "Display" "Phoenix Contact PLC-RSC-24DC/21-21, item 2967060" (at 259.08 71.59 0) (effects (font (size 1.50 1.50)) (justify left bottom))) (pin "A1") (pin "A2") (pin "11") (pin "14") (pin "12") (pin "21") (pin "24") (pin "22"))
(symbol
   (lib_id "PBV3:S2") (at 95.25 204.47 0) (unit 1) (exclude_from_sim no) (in_bom yes) (on_board yes) (dnp no)
   (property "Reference" "S2" (at 54.61 187.77 0) (effects (font (size 1.50 1.50)) (justify left bottom)))
   (property "Value" "IDEC HW1B-M1F10-G green momentary 1NO ARM" (at 95.25 204.47 0) (effects (font (size 1.50 1.50)) (hide yes)))
   (property "Footprint" "" (at 95.25 204.47 0) (effects (font (size 1.50 1.50)) (hide yes)))
   (property "Datasheet" "https://www.idec.com/en-us/switches-indicator-lights/switches-pushbuttons/pushbuttons-pilot-lights/hw-22mm-heavy-duty/hw1b-m1f10-g" (at 95.25 204.47 0) (effects (font (size 1.50 1.50)) (hide yes)))
   (property "Description" "Exact green flush momentary 1NO screw-terminal complete assembly is frozen for ARM, distinct from black RESET. IDEC states that old and redesigned HW assemblies can ship under the same complete order code during the transition that began 2026-06-15, and the live product-page BOM returned no component detail on 2026-08-07. Do not copy legacy or push-in terminal numbers. Record the received design, underside orientation, molded terminal marks and released/pressed continuity before replacing either TBD terminal. The panel shall carry the explicit ARM legend; ARM must actuate and release after every safety dropout." (at 95.25 204.47 0) (effects (font (size 1.50 1.50)) (hide yes)))
   (property "Status" "PROPOSED - COMPLETE ORDER CODE FROZEN; RECEIVED-LOT TERMINAL MAPPING REQUIRED" (at 95.25 220.17 0) (effects (font (size 1.50 1.50)) (justify bottom)))
   (property "Evidence" "IDEC US product page and HW Series Catalog_Screw dated 2026-07-23 plus IDEC HW specification-change notice dated 2026-07-14; live page/BOM rechecked 2026-08-07." (at 95.25 204.47 0) (effects (font (size 1.50 1.50)) (hide yes)))
   (property "Display" "IDEC HW1B-M1F10-G green momentary 1NO ARM" (at 54.61 190.97 0) (effects (font (size 1.50 1.50)) (justify left bottom))) (pin "TBD-A1") (pin "TBD-A2"))
(symbol
   (lib_id "PBV3:KWD2") (at 299.72 204.47 0) (unit 1) (exclude_from_sim no) (in_bom yes) (on_board yes) (dnp no)
   (property "Reference" "KWD2" (at 259.08 187.77 0) (effects (font (size 1.50 1.50)) (justify left bottom)))
   (property "Value" "Phoenix Contact PLC-RSC-24DC/21-21, item 2967060" (at 299.72 204.47 0) (effects (font (size 1.50 1.50)) (hide yes)))
   (property "Footprint" "" (at 299.72 204.47 0) (effects (font (size 1.50 1.50)) (hide yes)))
   (property "Datasheet" "https://www.phoenixcontact.com/en-pc/products/relay-module-plc-rsc-24dc-21-21-2967060?type=pdf" (at 299.72 204.47 0) (effects (font (size 1.50 1.50)) (hide yes)))
   (property "Description" "Second ordinary watchdog supply-gate stage. Its 11-14 NO contact completes SR1:A1 supply only after KWD1. A welded or internally bypassed contact can defeat the diagnostic gate but cannot bridge either S0 input contact. Exact terminals follow the official circuit diagram; PNOZ supply inrush/contact duty, received verification and common controller/supply failures remain open. No PL/SIL credit." (at 299.72 204.47 0) (effects (font (size 1.50 1.50)) (hide yes)))
   (property "Status" "PROPOSED - SUPPLY-GATE APPLICATION/FMEA/RECEIVED VERIFICATION REQUIRED" (at 299.72 220.17 0) (effects (font (size 1.50 1.50)) (justify bottom)))
   (property "Evidence" "Official product PDF generated 2026-08-04; data-maintenance date 2026-04-01." (at 299.72 204.47 0) (effects (font (size 1.50 1.50)) (hide yes)))
   (property "Display" "Phoenix Contact PLC-RSC-24DC/21-21, item 2967060" (at 259.08 190.97 0) (effects (font (size 1.50 1.50)) (justify left bottom))) (pin "A1") (pin "A2") (pin "11") (pin "14") (pin "12") (pin "21") (pin "24") (pin "22"))
 (embedded_fonts no))
